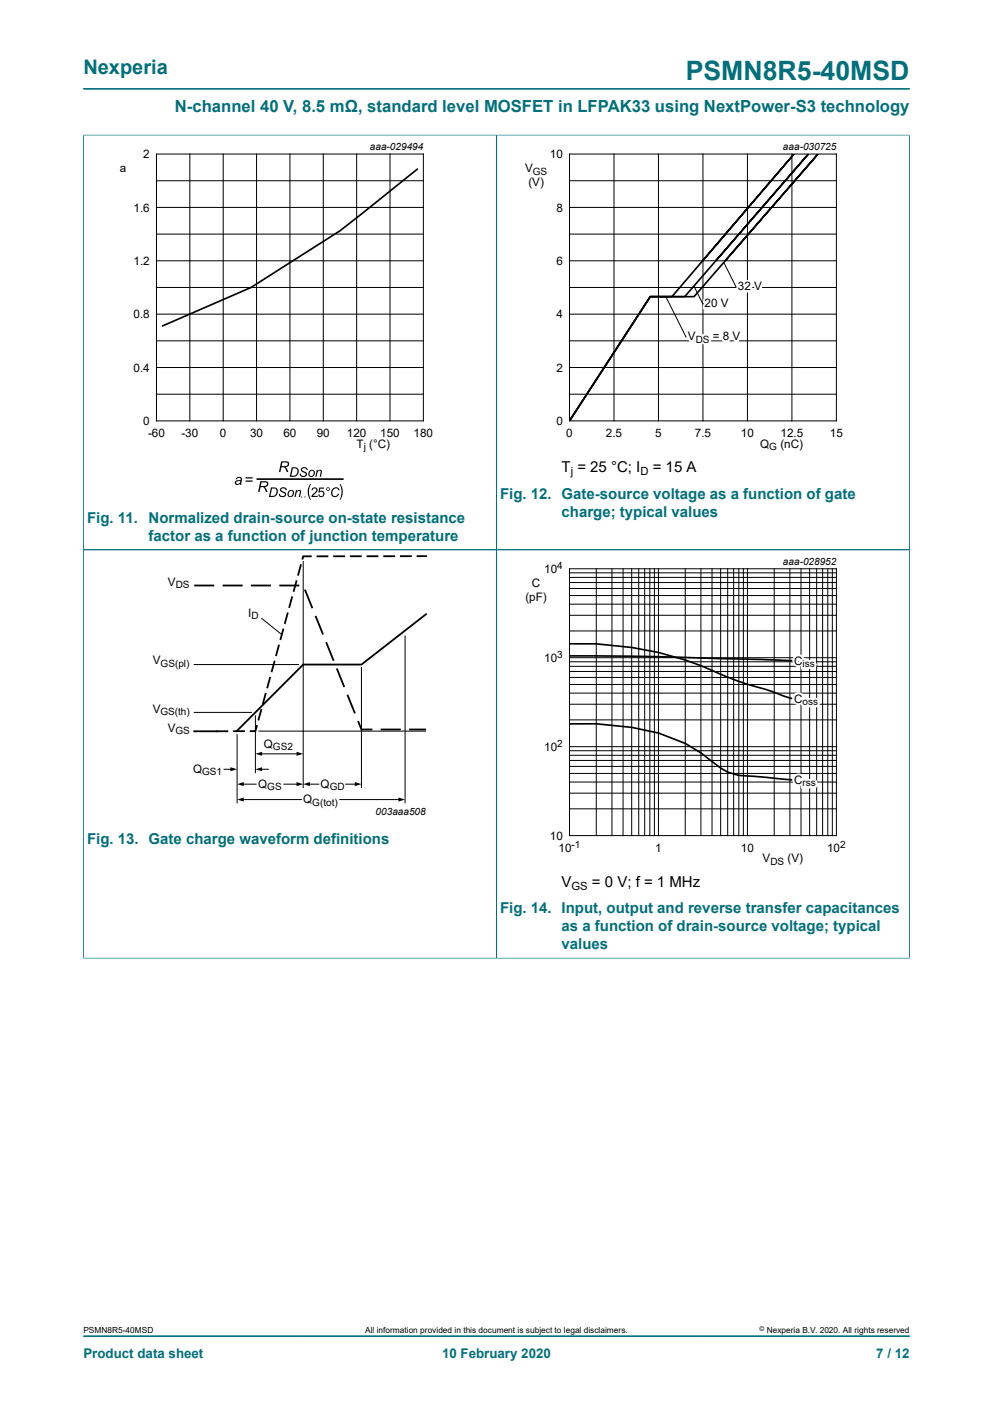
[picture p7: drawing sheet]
<svg xmlns="http://www.w3.org/2000/svg" width="210mm" height="297mm" viewBox="0 0 210 297" stroke-linecap="round" stroke-linejoin="round" font-family="sans-serif">
<path d="M17.6 18.8h174.8M17.6 28.6h174.8M17.6 28.5v174.3M105 28.6v174.1M192.3 28.5v174.3M17.6 116.3h174.7M17.6 202.7h174.8M17.6 282.6h174.8" fill="none" stroke="#036f7b" stroke-width=".21"/>
<g fill="none" stroke="#000" stroke-width=".21">
<path d="M33.1 32.6h56.4v56.4h-56.4zM33.1 38.2h56.4M40.1 32.6v56.4M47.2 32.6v56.4M54.3 32.6v56.4M61.3 32.6v56.4M68.4 32.6v56.4M75.4 32.6v56.4M82.5 32.6v56.4M120.4 32.6h56.5v56.4h-56.5zM120.4 38.2h56.5M129.8 32.6v56.4"/>
<path d="M139.3 32.6v56.4M148.7 32.6v56.4M158.1 32.6v56.4M167.5 32.6v56.4M33.1 55.2h56.4M33.1 49.5h56.4M33.1 43.9h56.4M120.4 55.2h56.5M120.4 49.5h56.5M120.4 43.9h56.5M153.1 55.5l2.6 5.3M33.1 77.7h56.4"/>
<path d="M33.1 72.1h56.4M33.1 66.5h56.4M33.1 60.8h56.4M120.4 77.7h56.5M120.4 72.1h56.5M120.4 66.5h56.5M120.4 60.8h56.5M140.8 62.8l4.3 8.6M146.7 60.5l2 3.8M33.1 83.4h56.4M120.4 83.4h56.5M64.1 118.8v47.8"/>
<path d="M55.4 130.8l4.2 3.4M85.7 134.5v35.3M120.4 120.3h56.5v56.5h-56.5zM120.4 140h56.5M120.4 139.1h56.5M120.4 133.5h56.5M120.4 130.2h56.5M120.4 127.8h56.5M120.4 126h56.5M120.4 124.5h56.5M120.4 123.2h56.5M120.4 122.1h56.5"/>
<path d="M120.4 121.2h56.5M126.1 120.3v56.5M129.4 120.3v56.5M131.8 120.3v56.5M133.6 120.3v56.5M135.1 120.3v56.5M136.3 120.3v56.5M137.4 120.3v56.5M138.4 120.3v56.5M139.3 120.3v56.5M144.9 120.3v56.5M148.2 120.3v56.5"/>
<path d="M150.6 120.3v56.5M152.4 120.3v56.5M153.9 120.3v56.5M155.2 120.3v56.5M156.2 120.3v56.5M157.2 120.3v56.5M158.1 120.3v56.5M163.7 120.3v56.5M167 120.3v56.5M169.4 120.3v56.5M171.2 120.3v56.5M172.7 120.3v56.5"/>
<path d="M174 120.3v56.5M175.1 120.3v56.5M176 120.3v56.5M41.1 150.7h12.1M41.1 140.6h22M50.1 155.4v14.4M54 151.4v12M54.7 154.7h35.4M55.1 159.5h7.9M76.4 141.2v25.4M120.4 159.8h56.5M120.4 158.8h56.5"/>
<path d="M120.4 157.9h56.5M120.4 152.3h56.5M120.4 149h56.5M120.4 146.6h56.5M120.4 144.8h56.5M120.4 143.3h56.5M120.4 142h56.5M120.4 141h56.5M47.4 162.7h1.6M51.3 169.1h12.5M51.3 165.9h2.9M55.1 162.7h1.7"/>
<path d="M60 165.9h3M65.3 165.9h2.1M71.9 169.1h12.6M73.1 165.9h2.2M120.4 171.1h56.5M120.4 167.8h56.5M120.4 165.4h56.5M120.4 163.6h56.5M120.4 162.1h56.5M120.4 160.9h56.5"/>
</g>
<path d="M88.4 35.7l-16.5 13.1-18.8 12-18.8 8.2M148.6 55.2l19.3-22.6-25.8 30.2h-4.6l-17.1 26.2M151.4 55.2l19.5-22.6-26.1 30.2h-7.3l-17.1 26.2M153.4 55.2l19.6-22.6-26.2 30.2h-9.3l-17.1 26.2M54.4 101.3h18.1M120.4 138.7a882.2 882.2 0 0 1 33.5 .7l13.7 .3M120.4 136.2a70.5 70.5 0 0 1 33.5 7l4.2 1.6 3.8 1 5.7 2M120.4 153.1h5.7l7.5 .8a30.8 30.8 0 0 1 17 7.2 10.3 10.3 0 0 0 7.5 3l9.5 .9" fill="none" stroke="#000" stroke-width=".35"/>
<g fill="#000">
<path d="M59.4 103.2a.75 .75 0 0 1 1.3 .5l-.3-.1a.45 .45 0 0 0-.5-.3 .45 .45 0 0 0-.4 .4l.1 .1a.75 .75 0 0 1 .8 1.1 .82 .82 0 0 1-.8 .3 .82 .82 0 0 1-.6-.7h.2a.48 .48 0 0 0 .5 .4 .48 .48 0 0 0 .5-.5 1.05 1.05 0 0 1-1-.9zM62.6 103.7h.2v.2a.47 .47 0 0 1 .6-.3 .47 .47 0 0 1 .2 .6l-.1 .9h-.3l.2-1.2a.49 .49 0 0 0-.5 .1 .49 .49 0 0 0-.2 .4l-.2 .7h-.2zM63.8 99a.75 .75 0 0 1 1.3 .4h-.3a.45 .45 0 0 0-.5-.4 .45 .45 0 0 0-.4 .5l.2 .1a.75 .75 0 0 1 .7 1 .82 .82 0 0 1-.8 .3 .82 .82 0 0 1-.6-.7h.2a.48 .48 0 0 0 .5 .5 .48 .48 0 0 0 .5-.5 1.05 1.05 0 0 1-1-1zM65.6 102.4h.2l-.3 .7a3.6 3.6 0 0 0 .3 2.6h-.2a3.1 3.1 0 0 1 0-3.3zM67 99.4h.2v.3a.47 .47 0 0 1 .6-.3 .47 .47 0 0 1 .2 .6l-.1 .9h-.3l.2-1.2a.49 .49 0 0 0-.5 0 .49 .49 0 0 0-.2 .5l-.2 .7h-.2zM70.3 103.4a.83 .83 0 0 1 .9-.3 .83 .83 0 0 1 .6 .6h-.2a.7 .7 0 0 0-1-.3 .7 .7 0 0 0-.3 .9 .59 .59 0 0 0 .5 .7 .59 .59 0 0 0 .7-.6l.2 .1a.92 .92 0 0 1-1.3 .6 .92 .92 0 0 1-.2-1.5zM71.8 102.4h.2a3.1 3.1 0 0 1 0 3.3h-.2a3.6 3.6 0 0 0 0-3.3zM54 159.5l1.4-.5v.9zM62.7 159l1.4 .5-1.4 .4zM48.7 162.3l1.4 .4-1.4 .4zM50.1 169.1l1.5-.4v.9zM50.1 165.9l1.5-.5v.9z"/>
<path d="M54 162.7l1.4-.4v.8zM62.7 165.4l1.4 .5-1.4 .4zM64.1 165.9l1.4-.5v.9zM75 165.4l1.4 .5-1.4 .4zM84.3 168.7l1.4 .4-1.4 .5z"/>
<path d="M59.5 97.6h.9a.64 .64 0 0 1 .8 .6 .64 .64 0 0 1-.8 .6l.6 1.1h-.4l-.1-.5a.71 .71 0 0 0-1-.5l-.2 1h-.3zM59.7 97.8l-.1 .8a1.02 1.02 0 0 0 1.3-.3l-.2-.4z"/>
<path d="M50 101.1a.65 .65 0 0 1 .8-.2 .65 .65 0 0 1 .4 .7l-.1 1h-.3l-.1-.3a.54 .54 0 0 1-.8 .2 .54 .54 0 0 1 .1-.9l.9-.1a.39 .39 0 0 0-.3-.4 .39 .39 0 0 0-.5 .3h-.3zM50 101.9a.38 .38 0 0 0 .3 .5 .38 .38 0 0 0 .4-.3l.1-.4z"/>
<path d="M51.9 101h1.5v.2h-1.5zM51.9 101.6h1.5v.3h-1.5z"/>
<path d="M55.1 101.8h.9a.64 .64 0 0 1 .8 .6 .64 .64 0 0 1-.8 .6l.6 1.1h-.4l-.1-.5a.71 .71 0 0 0-1-.5l-.2 1h-.3zM55.3 102l-.1 .8a1.02 1.02 0 0 0 1.2-.3l-.1-.4z"/>
<path d="M57.3 103.1h.6a1.01 1.01 0 0 1 .9 1 1.01 1.01 0 0 1-.9 1h-1zM57.5 103.3l-.3 1.6a.93 .93 0 0 0 1.1-.4 .93 .93 0 0 0-.1-1.1z"/>
<path d="M61 103.9a.73 .73 0 0 1 1.2 .2 .73 .73 0 0 1-.6 1 .7 .7 0 0 1-.8-.4 .7 .7 0 0 1 .2-.8zM61.3 104a.5 .5 0 0 0-.3 .6 .5 .5 0 0 0 .6 .3l.2-.1a.47 .47 0 0 0 .1-.7 .47 .47 0 0 0-.6-.1z"/>
<path d="M61.7 98.8h.6a1.01 1.01 0 0 1 .9 1 1.01 1.01 0 0 1-.9 1l-1 .1zM61.9 99.1l-.3 1.5a.93 .93 0 0 0 1.1-.3 .93 .93 0 0 0-.1-1.2z"/>
<path d="M65.5 99.6a.73 .73 0 0 1 1.1 .3 .73 .73 0 0 1-.6 1 .7 .7 0 0 1-.8-.4 .7 .7 0 0 1 .3-.9zM65.7 99.7a.5 .5 0 0 0-.3 .6 .5 .5 0 0 0 .6 .3l.2-.1a.47 .47 0 0 0 .1-.6 .47 .47 0 0 0-.6-.2z"/>
<path d="M66.1 103.3a.66 .66 0 0 1 1 .1 .66 .66 0 0 1-.4 1l-.5 .5h1v.2h-1.4l.3-.5a1.11 1.11 0 0 0 .7-1.2l-.4-.1-.3 .4h-.2zM67.5 103.1h1v.3h-.8l-.1 .5a.67 .67 0 0 1 1 .3 .67 .67 0 0 1-.5 .9 .67 .67 0 0 1-.8-.5h.2a.45 .45 0 0 0 .7 .2 .45 .45 0 0 0 .1-.7 .45 .45 0 0 0-.7 0l-.3 .1z"/>
<path d="M69 103.5a.4 .4 0 0 1 .8 0 .4 .4 0 0 1-.8 0zM69.1 103.5a.25 .25 0 0 0 .5 0 .25 .25 0 0 0-.5 0z"/>
</g>
<g fill="none" stroke="#000" stroke-width=".38">
<path d="M63.6 119.5l-.5 2.1M65.7 117.7h-1.6l-.1 .5M69.3 117.7h-2.2M70.7 117.7h2.1M76.3 117.7h-2.1M79.8 117.7h-2.1M83.4 117.7h-2.2M86.9 117.7h-2.1M90.1 117.7h-1.8M41.1 123.9h4.2M47.1 123.9h4.2M53.1 123.9h4.2"/>
<path d="M58 140l-.5 2M59 136.6l-.6 2M59.1 123.9h4.2M59.9 133.2l-.6 2M60.8 129.8l-.5 2M61.8 126.4l-.6 2M62.7 122.9l-.6 2.1M64.5 124.7l1.6 4M66.7 130.3l1.6 3.9M69 135.9l1.6 3.9M90.1 129.9l-13.7 10.7h-12.3l-14 14M41.1 154.7h4.7"/>
<path d="M48.1 154.7h-2.1M51.6 154.7h-2.1M54.3 153.6l-.3 1.1h-1M55.2 150.2l-.5 2M56.2 146.8l-.6 2M57.1 143.4l-.6 2M71.2 141.4l1.6 3.9M73.5 147l1.6 3.9M75.7 152.5l.7 1.8h2.4M80.5 154.3h4.2M86.5 154.3h3.6"/>
</g>
<text font-size="5.6" fill="#036f7b" x="145" y="16.8">PSMN8R5-40MSD</text>
<text font-size="4.2" fill="#036f7b" x="17.6" y="15.6">Nexperia</text>
<text font-size="3.5" fill="#036f7b" x="37" y="23.7">N-channel 40 V, 8.5 mΩ, standard level MOSFET in LFPAK33 using NextPower-S3 technology</text>
<g font-size="3.2">
<text x="118.8" y="99.9">T = 25 °C; I</text>
<text x="138" y="99.9">= 15 A</text>
<text x="118.8" y="187.6">V</text>
<text x="125.2" y="187.6">= 0 V; f = 1 MHz</text>
</g>
<g font-size="3.2" fill="#036f7b">
<text x="105.8" y="105.5">Fig. 12. Gate-source voltage as a function of gate</text>
<text x="18.4" y="110.6">Fig. 11.</text>
<text x="31.4" y="110.6">Normalized drain-source on-state resistance</text>
<text x="118.8" y="109.3">charge; typical values</text>
<text x="31.4" y="114.4">factor as a function of junction temperature</text>
<text x="18.4" y="178.4">Fig. 13. Gate charge waveform definitions</text>
<text x="105.8" y="193.2">Fig. 14. Input, output and reverse transfer capacitances</text>
<text x="118.8" y="197">as a function of drain-source voltage; typical</text>
<text x="118.8" y="200.8">values</text>
</g>
<g font-size="2.8" fill="#036f7b">
<text x="17.6" y="287.2">Product data sheet</text>
<text x="93.5" y="287.2">10 February 2020</text>
<text x="185.3" y="287.2">7 / 12</text>
</g>
<g font-size="2.5">
<text x="30.3" y="33.5">2</text>
<text x="116.3" y="33.5">10</text>
<text x="25.3" y="36.5">a</text>
<text x="111" y="36.5">V</text>
<text x="111.7" y="39.4">(V)</text>
<text x="28.2" y="44.8">1.6</text>
<text x="117.7" y="44.8">8</text>
<text x="28.2" y="56">1.2</text>
<text x="117.7" y="56">6</text>
<text x="149" y="65">20 V</text>
<text x="156.1" y="61.4">32 V</text>
<text x="28.2" y="67.3">0.8</text>
<text x="117.7" y="67.3">4</text>
<text x="145.5" y="72">V</text>
<text x="150.8" y="72">= 8 V</text>
<text x="28.2" y="78.6">0.4</text>
<text x="117.7" y="78.6">2</text>
<text x="30.3" y="89.9">0</text>
<text x="117.7" y="89.9">0</text>
<text x="31.3" y="92.4">-60</text>
<text x="38.4" y="92.4">-30</text>
<text x="46.5" y="92.4">0</text>
<text x="52.9" y="92.4">30</text>
<text x="59.9" y="92.4">60</text>
<text x="67" y="92.4">90</text>
<text x="73.4" y="92.4">120</text>
<text x="75.4" y="94.7">T (°C)</text>
<text x="80.4" y="92.4">150</text>
<text x="87.5" y="92.4">180</text>
<text x="119.8" y="92.4">0</text>
<text x="128.1" y="92.4">2.5</text>
<text x="138.6" y="92.4">5</text>
<text x="146.9" y="92.4">7.5</text>
<text x="156.7" y="92.4">10</text>
<text x="160.8" y="94.7">Q</text>
<text x="165" y="94.7">(nC)</text>
<text x="165.1" y="92.4">12.5</text>
<text x="175.5" y="92.4">15</text>
<text x="35.5" y="123.9">V</text>
<text x="112.5" y="124.2">C</text>
<text x="115.1" y="121.2">10</text>
<text x="52.5" y="130.4">I</text>
<text x="111.1" y="127.2">(pF)</text>
<text x="32.3" y="140.5">V</text>
<text x="115.1" y="140">10</text>
<text x="167.9" y="140.6">C</text>
<text x="167.9" y="148.7">C</text>
<text x="32.3" y="150.7">V</text>
<text x="35.5" y="154.7">V</text>
<text x="55.8" y="158.2">Q</text>
<text x="115.1" y="158.8">10</text>
<text x="40.8" y="163.4">Q</text>
<text x="54.6" y="166.7">Q</text>
<text x="67.8" y="166.7">Q</text>
<text x="167.9" y="165.9">C</text>
<text x="64.1" y="169.9">Q</text>
<text x="116.3" y="177.6">10</text>
<text x="118.1" y="180.1">10</text>
<text x="138.6" y="180.1">1</text>
<text x="156.7" y="180.1">10</text>
<text x="161.3" y="182.4">V</text>
<text x="166.5" y="182.4">(V)</text>
<text x="174.9" y="180.1">10</text>
</g>
<g font-size="2.4">
<text x="120.7" y="100.5">j</text>
<text x="135.4" y="100.5">D</text>
<text x="120.9" y="188.2">GS</text>
</g>
<g font-size="2.1">
<text x="78.2" y="31.8">aaa-029494</text>
<text x="165.6" y="31.8">aaa-030725</text>
<text x="112.7" y="37">GS</text>
<text x="147.1" y="72.5">DS</text>
<text x="76.9" y="95.2">j</text>
<text x="162.7" y="95.2">G</text>
<text x="165.6" y="119.5">aaa-028952</text>
<text x="37.2" y="124.4">DS</text>
<text x="117.9" y="120.5">4</text>
<text x="53.2" y="130.9">D</text>
<text x="34" y="141">GS(pl)</text>
<text x="117.9" y="139.3">3</text>
<text x="169.7" y="141.1">iss</text>
<text x="169.7" y="149.2">oss</text>
<text x="33.9" y="151.3">GS(th)</text>
<text x="37.1" y="155.2">GS</text>
<text x="57.7" y="158.6">GS2</text>
<text x="117.9" y="158.1">2</text>
<text x="42.7" y="164">GS1</text>
<text x="56.5" y="167.2">GS</text>
<text x="69.7" y="167.2">GD</text>
<text x="169.7" y="166.4">rss</text>
<text x="66" y="170.4">G(tot)</text>
<text x="79.4" y="172.4">003aaa508</text>
<text x="120.9" y="179.4">-1</text>
<text x="177.7" y="179.4">2</text>
<text x="162.9" y="182.9">DS</text>
</g>
<g font-size="1.8">
<text x="17.6" y="282">PSMN8R5-40MSD</text>
<text x="77.2" y="282">All information provided in this document is subject to legal disclaimers.</text>
<text x="162.2" y="282">Nexperia B.V. 2020. All rights reserved</text>
</g>
<text font-size="1.4" x="160.6" y="281.6">©</text>
</svg>
